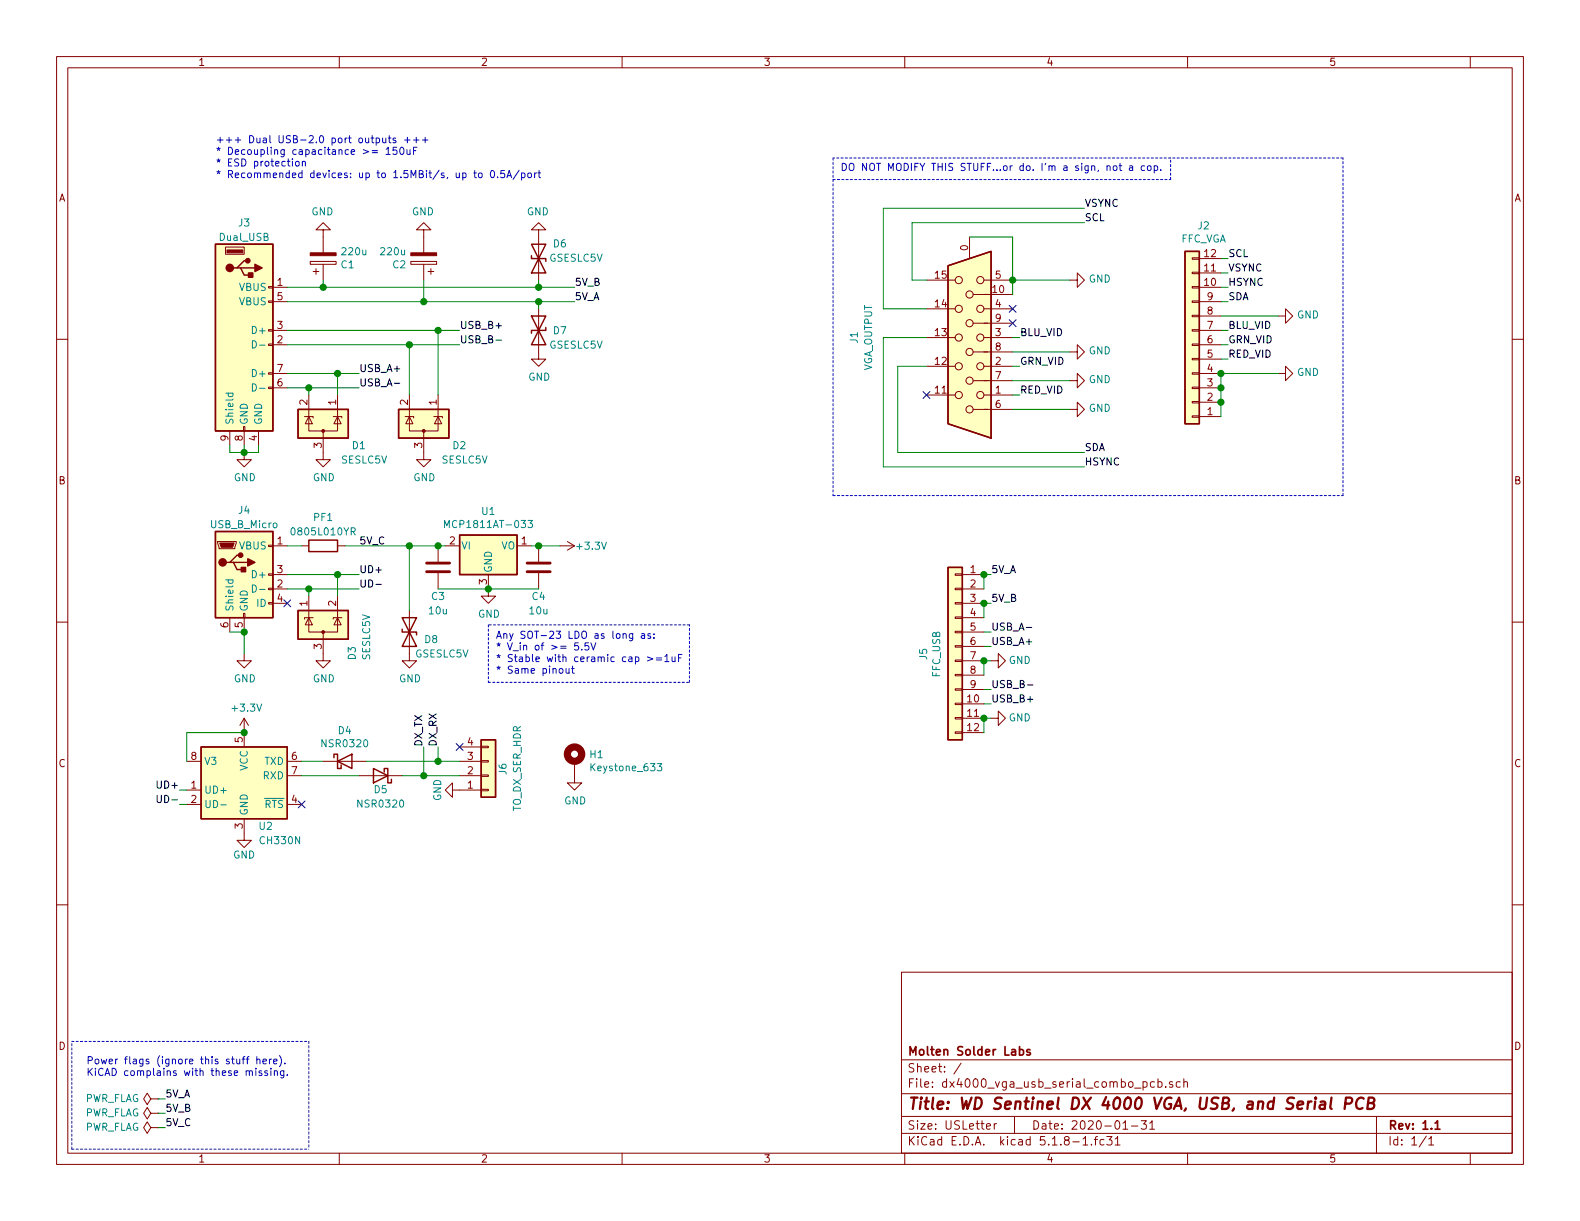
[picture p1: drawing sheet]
EESchema Schematic File Version 4
EELAYER 30 0
EELAYER END
$Descr USLetter 11000 8500
encoding utf-8
Sheet 1 1
Title "WD Sentinel DX 4000 VGA, USB, and Serial PCB"
Date "2020-01-31"
Rev "1.1"
Comp "Molten Solder Labs"
Comment1 ""
Comment2 ""
Comment3 ""
Comment4 ""
$EndDescr
$Comp
L dual_usb_a:USB_A J3
U 1 1
P 1700 2350
F 0 "J3" H 1700 3150 50  0000 C CNN
F 1 "Dual_USB" H 1700 3050 50  0000 C CNN
F 2 "Connector_USB:USB_A_Wuerth_61400826021_Horizontal_Stacked" H 1850 2350 50  0001 C CNN
F 3 "https://www.arrow.com/en/products/uj2-adh-w1-th/cui-devices" H 1850 2350 50  0001 C CNN
	1    1700 2350
	1    0    0    -1  
$EndComp
$Comp
L power:GND #PWR09
U 1 1
P 1700 3150
F 0 "#PWR09" H 1700 2900 50  0001 C CNN
F 1 "GND" H 1705 2977 50  0000 C CNN
F 2 "" H 1700 3150 50  0001 C CNN
F 3 "" H 1700 3150 50  0001 C CNN
	1    1700 3150
	1    0    0    -1  
$EndComp
Wire Wire Line
	1700 3150 1800 3150
Wire Wire Line
	1800 3150 1800 3100
Wire Wire Line
	1600 3100 1600 3150
Connection ~ 1700 3150
Wire Wire Line
	1700 3100 1700 3150
Wire Wire Line
	1600 3150 1700 3150
$Comp
L power:GND #PWR010
U 1 1
P 2250 3150
F 0 "#PWR010" H 2250 2900 50  0001 C CNN
F 1 "GND" H 2255 2977 50  0000 C CNN
F 2 "" H 2250 3150 50  0001 C CNN
F 3 "" H 2250 3150 50  0001 C CNN
	1    2250 3150
	1    0    0    -1  
$EndComp
Text Notes 600  7500 0    50   ~ 0
Power flags (ignore this stuff here).\nKiCAD complains with these missing.
Text Label 6900 4000 0    50   ~ 0
5V_A
$Comp
L power:GND #PWR017
U 1 1
P 6900 5000
F 0 "#PWR017" H 6900 4750 50  0001 C CNN
F 1 "GND" V 6900 4800 50  0000 C CNN
F 2 "" H 6900 5000 50  0001 C CNN
F 3 "" H 6900 5000 50  0001 C CNN
	1    6900 5000
	0    -1   -1   0   
$EndComp
$Comp
L power:GND #PWR016
U 1 1
P 6900 4600
F 0 "#PWR016" H 6900 4350 50  0001 C CNN
F 1 "GND" V 6900 4400 50  0000 C CNN
F 2 "" H 6900 4600 50  0001 C CNN
F 3 "" H 6900 4600 50  0001 C CNN
	1    6900 4600
	0    -1   -1   0   
$EndComp
Wire Wire Line
	6450 2550 6250 2550
Wire Wire Line
	6250 2550 6250 3150
Wire Wire Line
	6250 3150 7550 3150
Wire Wire Line
	6450 2350 6150 2350
Wire Wire Line
	6150 2350 6150 3250
Wire Wire Line
	6150 3250 7550 3250
Wire Wire Line
	6450 1950 6350 1950
Wire Wire Line
	7550 1450 6150 1450
Wire Wire Line
	6150 2150 6450 2150
Text Label 7100 2750 0    50   ~ 0
RED_VID
Text Label 7100 2550 0    50   ~ 0
GRN_VID
Text Label 7100 2350 0    50   ~ 0
BLU_VID
Text Label 7550 3150 0    50   ~ 0
SDA
Text Label 7550 3250 0    50   ~ 0
HSYNC
Text Label 7550 1450 0    50   ~ 0
VSYNC
Text Label 7550 1550 0    50   ~ 0
SCL
NoConn ~ 7050 2150
NoConn ~ 7050 2250
NoConn ~ 6450 2750
Wire Wire Line
	6150 1450 6150 2150
Wire Wire Line
	6350 1950 6350 1550
Wire Wire Line
	6350 1550 7550 1550
Wire Wire Line
	7050 2050 7050 1950
Wire Wire Line
	7050 2350 7100 2350
Wire Wire Line
	7050 1950 7450 1950
$Comp
L power:GND #PWR01
U 1 1
P 7450 1950
F 0 "#PWR01" H 7450 1700 50  0001 C CNN
F 1 "GND" V 7455 1822 50  0000 R CNN
F 2 "" H 7450 1950 50  0001 C CNN
F 3 "" H 7450 1950 50  0001 C CNN
	1    7450 1950
	0    -1   -1   0   
$EndComp
Wire Wire Line
	7050 2550 7100 2550
Wire Wire Line
	7100 2750 7050 2750
$Comp
L power:GND #PWR05
U 1 1
P 7450 2450
F 0 "#PWR05" H 7450 2200 50  0001 C CNN
F 1 "GND" V 7455 2322 50  0000 R CNN
F 2 "" H 7450 2450 50  0001 C CNN
F 3 "" H 7450 2450 50  0001 C CNN
	1    7450 2450
	0    -1   -1   0   
$EndComp
$Comp
L power:GND #PWR07
U 1 1
P 7450 2650
F 0 "#PWR07" H 7450 2400 50  0001 C CNN
F 1 "GND" V 7455 2522 50  0000 R CNN
F 2 "" H 7450 2650 50  0001 C CNN
F 3 "" H 7450 2650 50  0001 C CNN
	1    7450 2650
	0    -1   -1   0   
$EndComp
$Comp
L power:GND #PWR08
U 1 1
P 7450 2850
F 0 "#PWR08" H 7450 2600 50  0001 C CNN
F 1 "GND" V 7455 2722 50  0000 R CNN
F 2 "" H 7450 2850 50  0001 C CNN
F 3 "" H 7450 2850 50  0001 C CNN
	1    7450 2850
	0    -1   -1   0   
$EndComp
Wire Wire Line
	7450 2850 7050 2850
Wire Wire Line
	7450 2650 7050 2650
Wire Wire Line
	7450 2450 7050 2450
$Comp
L Connector_Generic:Conn_01x12 J2
U 1 1
P 8300 2400
F 0 "J2" H 8220 1575 50  0000 C CNN
F 1 "FFC_VGA" H 8220 1666 50  0000 C CNN
F 2 "Connector_FFC-FPC:Hirose_FH12-12S-0.5SH_1x12-1MP_P0.50mm_Horizontal" H 8300 2400 50  0001 C CNN
F 3 "https://www.digikey.com/product-detail/en/hirose-electric-co-ltd/FH12A-12S-0.5SH-55/HFK112CT-ND/1110392" H 8300 2400 50  0001 C CNN
	1    8300 2400
	-1   0    0    1   
$EndComp
Text Label 8550 1800 0    50   ~ 0
SCL
Text Label 8550 1900 0    50   ~ 0
VSYNC
Text Label 8550 2000 0    50   ~ 0
HSYNC
Text Label 8550 2100 0    50   ~ 0
SDA
Text Label 8550 2300 0    50   ~ 0
BLU_VID
Text Label 8550 2400 0    50   ~ 0
GRN_VID
Text Label 8550 2500 0    50   ~ 0
RED_VID
Wire Wire Line
	8500 2600 8500 2700
Wire Wire Line
	8500 2800 8500 2700
Connection ~ 8500 2700
Wire Wire Line
	8500 2900 8500 2800
Connection ~ 8500 2800
Wire Wire Line
	8500 2600 8900 2600
Connection ~ 8500 2600
Wire Wire Line
	8550 2500 8500 2500
Wire Wire Line
	8550 2400 8500 2400
Wire Wire Line
	8550 2300 8500 2300
Wire Wire Line
	8500 2200 8900 2200
$Comp
L power:GND #PWR04
U 1 1
P 8900 2200
F 0 "#PWR04" H 8900 1950 50  0001 C CNN
F 1 "GND" V 8905 2072 50  0000 R CNN
F 2 "" H 8900 2200 50  0001 C CNN
F 3 "" H 8900 2200 50  0001 C CNN
	1    8900 2200
	0    -1   -1   0   
$EndComp
$Comp
L power:GND #PWR06
U 1 1
P 8900 2600
F 0 "#PWR06" H 8900 2350 50  0001 C CNN
F 1 "GND" V 8905 2472 50  0000 R CNN
F 2 "" H 8900 2600 50  0001 C CNN
F 3 "" H 8900 2600 50  0001 C CNN
	1    8900 2600
	0    -1   -1   0   
$EndComp
Wire Notes Line
	5800 3450 9350 3450
Wire Notes Line
	9350 3450 9350 1100
Wire Notes Line
	9350 1100 5800 1100
Wire Notes Line
	5800 1100 5800 3450
Text Notes 5850 1200 0    50   ~ 0
DO NOT MODIFY THIS STUFF...or do. I'm a sign, not a cop.
$Comp
L Connector_Generic:Conn_01x12 J5
U 1 1
P 6650 4500
F 0 "J5" V 6867 4446 50  0000 C CNN
F 1 "FFC_USB" V 6776 4446 50  0000 C CNN
F 2 "Connector_FFC-FPC:Hirose_FH12-12S-0.5SH_1x12-1MP_P0.50mm_Horizontal" H 6650 4500 50  0001 C CNN
F 3 "https://www.digikey.com/product-detail/en/hirose-electric-co-ltd/FH12A-12S-0.5SH-55/HFK112CT-ND/1110392" H 6650 4500 50  0001 C CNN
	1    6650 4500
	-1   0    0    -1  
$EndComp
Wire Notes Line
	2150 7250 2150 8000
Wire Notes Line
	500  7250 2150 7250
Wire Notes Line
	500  8000 500  7250
Wire Notes Line
	500  8000 2150 8000
$Comp
L Connector:USB_B_Micro J4
U 1 1
P 1700 4000
F 0 "J4" H 1700 4450 50  0000 C CNN
F 1 "USB_B_Micro" H 1700 4350 50  0000 C CNN
F 2 "Connector_USB:USB_Micro-B_Molex-105017-0001" H 1850 3950 50  0001 C CNN
F 3 "https://www.arrow.com/en/products/1050170001/molex" H 1850 3950 50  0001 C CNN
	1    1700 4000
	1    0    0    -1  
$EndComp
$Comp
L power:GND #PWR014
U 1 1
P 1700 4550
F 0 "#PWR014" H 1700 4300 50  0001 C CNN
F 1 "GND" H 1705 4377 50  0000 C CNN
F 2 "" H 1700 4550 50  0001 C CNN
F 3 "" H 1700 4550 50  0001 C CNN
	1    1700 4550
	1    0    0    -1  
$EndComp
Wire Wire Line
	1700 4550 1700 4400
NoConn ~ 2000 4200
Connection ~ 1700 4400
Wire Wire Line
	1600 4400 1700 4400
Connection ~ 7050 1950
$Comp
L Connector:DB15_Female_HighDensity_MountingHoles J1
U 1 1
P 6750 2350
F 0 "J1" V 7550 2350 50  0000 C CNN
F 1 "VGA_OUTPUT" V 7450 2350 50  0000 C CNN
F 2 "Connector_Dsub:DSUB-15-HD_Female_Horizontal_P2.29x1.98mm_EdgePinOffset3.03mm_Housed_MountingHolesOffset4.94mm" H 5800 2750 50  0001 C CNN
F 3 "https://www.digikey.com/product-detail/en/K61X-E15S-N/2092-K61X-E15S-N-ND/9976000/?itemSeq=314212022" H 5800 2750 50  0001 C CNN
	1    6750 2350
	-1   0    0    1   
$EndComp
Wire Wire Line
	7050 1650 7050 1950
Wire Wire Line
	6750 1650 7050 1650
Text Label 2500 3800 0    50   ~ 0
5V_C
Wire Wire Line
	2000 2700 2150 2700
Wire Wire Line
	2000 2600 2350 2600
Wire Wire Line
	2150 2750 2150 2700
Connection ~ 2150 2700
Wire Wire Line
	2150 2700 2500 2700
Wire Wire Line
	2350 2750 2350 2600
Connection ~ 2350 2600
Wire Wire Line
	2350 2600 2500 2600
$Comp
L power:PWR_FLAG #FLG02
U 1 1
P 1100 7750
F 0 "#FLG02" H 1100 7825 50  0001 C CNN
F 1 "PWR_FLAG" V 1100 7878 50  0000 L CNN
F 2 "" H 1100 7750 50  0001 C CNN
F 3 "~" H 1100 7750 50  0001 C CNN
	1    1100 7750
	0    -1   -1   0   
$EndComp
Text Label 1150 7750 0    50   ~ 0
5V_B
Text Label 2500 4100 0    50   ~ 0
UD-
Text Label 2500 4000 0    50   ~ 0
UD+
$Comp
L Connector_Generic:Conn_01x04 J6
U 1 1
P 3400 5400
F 0 "J6" V 3500 5400 50  0000 R CNN
F 1 "TO_DX_SER_HDR" V 3600 5650 50  0000 R CNN
F 2 "Connector_JST:JST_PH_S4B-PH-SM4-TB_1x04-1MP_P2.00mm_Horizontal" H 3400 5400 50  0001 C CNN
F 3 "https://www.digikey.com/product-detail/en/jst-sales-america-inc/S4B-PH-SM4-TB-LF-SN/455-1751-1-ND/926848" H 3400 5400 50  0001 C CNN
	1    3400 5400
	1    0    0    1   
$EndComp
Wire Wire Line
	2800 5400 2950 5400
Wire Wire Line
	3050 5300 3200 5300
Wire Wire Line
	2950 5400 3200 5400
Connection ~ 2950 5400
Wire Wire Line
	3050 5200 3050 5300
Wire Wire Line
	2950 5200 2950 5400
Text Label 3050 5200 1    50   ~ 0
DX_RX
Text Label 2950 5200 1    50   ~ 0
DX_TX
$Comp
L Interface_USB:CH330N U2
U 1 1
P 1700 5400
F 0 "U2" H 1850 5050 50  0000 C CNN
F 1 "CH330N" H 1950 4950 50  0000 C CNN
F 2 "Package_SO:SOIC-8_3.9x4.9mm_P1.27mm" H 1550 6150 50  0001 C CNN
F 3 "https://lcsc.com/product-detail/USB_CH330N_C108996.html" H 1600 5600 50  0001 C CNN
	1    1700 5400
	1    0    0    -1  
$EndComp
$Comp
L power:GND #PWR019
U 1 1
P 3200 5500
F 0 "#PWR019" H 3200 5250 50  0001 C CNN
F 1 "GND" H 3200 5350 50  0000 C CNN
F 2 "" H 3200 5500 50  0001 C CNN
F 3 "" H 3200 5500 50  0001 C CNN
	1    3200 5500
	0    1    1    0   
$EndComp
NoConn ~ 3200 5200
Wire Wire Line
	2500 5400 2100 5400
NoConn ~ 2100 5600
$Comp
L power:GND #PWR020
U 1 1
P 1700 5800
F 0 "#PWR020" H 1700 5550 50  0001 C CNN
F 1 "GND" H 1700 5650 50  0000 C CNN
F 2 "" H 1700 5800 50  0001 C CNN
F 3 "" H 1700 5800 50  0001 C CNN
	1    1700 5800
	1    0    0    -1  
$EndComp
$Comp
L power:+3.3V #PWR018
U 1 1
P 1700 5100
F 0 "#PWR018" H 1700 4950 50  0001 C CNN
F 1 "+3.3V" H 1715 5273 50  0000 C CNN
F 2 "" H 1700 5100 50  0001 C CNN
F 3 "" H 1700 5100 50  0001 C CNN
	1    1700 5100
	1    0    0    -1  
$EndComp
Wire Wire Line
	1300 5600 1250 5600
Text Label 1250 5600 2    50   ~ 0
UD-
Wire Wire Line
	1250 5500 1300 5500
Text Label 1250 5500 2    50   ~ 0
UD+
Connection ~ 1700 5100
Wire Wire Line
	1300 5100 1700 5100
Wire Wire Line
	1300 5300 1300 5100
Wire Wire Line
	2250 5300 2100 5300
Wire Wire Line
	2550 5300 3050 5300
Connection ~ 3050 5300
Text Label 1150 7850 0    50   ~ 0
5V_C
$Comp
L power:PWR_FLAG #FLG0101
U 1 1
P 1100 7850
F 0 "#FLG0101" H 1100 7925 50  0001 C CNN
F 1 "PWR_FLAG" V 1100 7978 50  0000 L CNN
F 2 "" H 1100 7850 50  0001 C CNN
F 3 "~" H 1100 7850 50  0001 C CNN
	1    1100 7850
	0    -1   -1   0   
$EndComp
Text Label 1150 7650 0    50   ~ 0
5V_A
$Comp
L power:PWR_FLAG #FLG01
U 1 1
P 1100 7650
F 0 "#FLG01" H 1100 7725 50  0001 C CNN
F 1 "PWR_FLAG" V 1100 7778 50  0000 L CNN
F 2 "" H 1100 7650 50  0001 C CNN
F 3 "~" H 1100 7650 50  0001 C CNN
	1    1100 7650
	0    -1   -1   0   
$EndComp
$Comp
L Mechanical:MountingHole_Pad H1
U 1 1
P 4000 5300
F 0 "H1" H 4100 5349 50  0000 L CNN
F 1 "Keystone_633" H 4100 5258 50  0000 L CNN
F 2 "MountingHole:MountingHole_3.5mm_Pad_Via" H 4000 5300 50  0001 C CNN
F 3 "https://www.digikey.com/product-detail/en/keystone-electronics/633/36-633-ND/316553" H 4000 5300 50  0001 C CNN
	1    4000 5300
	1    0    0    -1  
$EndComp
$Comp
L power:GND #PWR0101
U 1 1
P 4000 5400
F 0 "#PWR0101" H 4000 5150 50  0001 C CNN
F 1 "GND" H 4005 5227 50  0000 C CNN
F 2 "" H 4000 5400 50  0001 C CNN
F 3 "" H 4000 5400 50  0001 C CNN
	1    4000 5400
	1    0    0    -1  
$EndComp
Wire Wire Line
	2000 4100 2150 4100
Wire Wire Line
	2000 4000 2350 4000
$Comp
L Power_Protection:SP0502BAHT D3
U 1 1
P 2250 4350
F 0 "D3" V 2450 4100 50  0000 L CNN
F 1 "SESLC5V" V 2550 4100 50  0000 L CNN
F 2 "Package_TO_SOT_SMD:SOT-23" H 2475 4300 50  0001 L CNN
F 3 "https://www.arrow.com/en/products/seslc5vt23-3u/good-ark-semiconductor" H 2375 4475 50  0001 C CNN
	1    2250 4350
	1    0    0    -1  
$EndComp
$Comp
L power:GND #PWR015
U 1 1
P 2250 4550
F 0 "#PWR015" H 2250 4300 50  0001 C CNN
F 1 "GND" H 2255 4377 50  0000 C CNN
F 2 "" H 2250 4550 50  0001 C CNN
F 3 "" H 2250 4550 50  0001 C CNN
	1    2250 4550
	1    0    0    -1  
$EndComp
Wire Wire Line
	2150 4150 2150 4100
Connection ~ 2150 4100
Wire Wire Line
	2150 4100 2500 4100
Wire Wire Line
	2350 4150 2350 4000
Connection ~ 2350 4000
Wire Wire Line
	2350 4000 2500 4000
$Comp
L power:GND #PWR022
U 1 1
P 3750 2450
F 0 "#PWR022" H 3750 2200 50  0001 C CNN
F 1 "GND" H 3755 2277 50  0000 C CNN
F 2 "" H 3750 2450 50  0001 C CNN
F 3 "" H 3750 2450 50  0001 C CNN
	1    3750 2450
	1    0    0    -1  
$EndComp
$Comp
L power:GND #PWR021
U 1 1
P 3750 1650
F 0 "#PWR021" H 3750 1400 50  0001 C CNN
F 1 "GND" H 3755 1477 50  0000 C CNN
F 2 "" H 3750 1650 50  0001 C CNN
F 3 "" H 3750 1650 50  0001 C CNN
	1    3750 1650
	-1   0    0    1   
$EndComp
$Comp
L Device:D_TVS D6
U 1 1
P 3750 1800
F 0 "D6" V 3850 1600 50  0000 L CNN
F 1 " GSESLC5V" V 3750 1350 50  0000 L CNN
F 2 "Diode_SMD:D_SOD-323_HandSoldering" H 3750 1800 50  0001 C CNN
F 3 "https://www.arrow.com/en/products/gseslc5vd323s-2b/good-ark-semiconductor" H 3750 1800 50  0001 C CNN
	1    3750 1800
	0    -1   -1   0   
$EndComp
Wire Wire Line
	3750 2000 3750 1950
Connection ~ 3750 2000
Wire Wire Line
	3750 2000 4000 2000
Wire Wire Line
	3750 2150 3750 2100
Connection ~ 3750 2100
Wire Wire Line
	3750 2100 4000 2100
Wire Notes Line
	5800 1250 8150 1250
Wire Notes Line
	8150 1250 8150 1100
Wire Wire Line
	3750 3800 3700 3800
$Comp
L Device:C C4
U 1 1
P 3750 3950
F 0 "C4" H 3750 3750 50  0000 C CNN
F 1 "10u" H 3750 3650 50  0000 C CNN
F 2 "Capacitor_SMD:C_0805_2012Metric" H 3788 3800 50  0001 C CNN
F 3 "https://www.arrow.com/en/products/grm21br61c106ke15k/murata-manufacturing" H 3750 3950 50  0001 C CNN
	1    3750 3950
	-1   0    0    -1  
$EndComp
Wire Wire Line
	3400 4100 3750 4100
$Comp
L power:GND #PWR013
U 1 1
P 3400 4100
F 0 "#PWR013" H 3400 3850 50  0001 C CNN
F 1 "GND" H 3405 3927 50  0000 C CNN
F 2 "" H 3400 4100 50  0001 C CNN
F 3 "" H 3400 4100 50  0001 C CNN
	1    3400 4100
	1    0    0    -1  
$EndComp
Connection ~ 3400 4100
Wire Wire Line
	3050 4100 3400 4100
Wire Wire Line
	3100 3800 3050 3800
Connection ~ 3050 3800
$Comp
L Device:C C3
U 1 1
P 3050 3950
F 0 "C3" H 3050 3750 50  0000 C CNN
F 1 "10u" H 3050 3650 50  0000 C CNN
F 2 "Capacitor_SMD:C_0805_2012Metric" H 3088 3800 50  0001 C CNN
F 3 "https://www.arrow.com/en/products/grm21br61c106ke15k/murata-manufacturing" H 3050 3950 50  0001 C CNN
	1    3050 3950
	1    0    0    -1  
$EndComp
$Comp
L power:GND #PWR023
U 1 1
P 2850 4550
F 0 "#PWR023" H 2850 4300 50  0001 C CNN
F 1 "GND" H 2855 4377 50  0000 C CNN
F 2 "" H 2850 4550 50  0001 C CNN
F 3 "" H 2850 4550 50  0001 C CNN
	1    2850 4550
	1    0    0    -1  
$EndComp
Wire Wire Line
	2850 3800 3050 3800
Connection ~ 2850 3800
Wire Wire Line
	2850 4250 2850 3800
Connection ~ 3750 3800
Wire Wire Line
	2000 3800 2100 3800
Wire Wire Line
	2400 3800 2850 3800
$Comp
L Device:R PF1
U 1 1
P 2250 3800
F 0 "PF1" V 2050 3800 50  0000 C CNN
F 1 "0805L010YR" V 2150 3800 50  0000 C CNN
F 2 "Resistor_SMD:R_0805_2012Metric" V 2180 3800 50  0001 C CNN
F 3 "https://www.arrow.com/en/products/0805l010yr/littelfuse" H 2250 3800 50  0001 C CNN
	1    2250 3800
	0    1    1    0   
$EndComp
Wire Wire Line
	8550 1900 8500 1900
Wire Wire Line
	8500 2000 8550 2000
Wire Wire Line
	8550 1800 8500 1800
Wire Wire Line
	8550 2100 8500 2100
$Comp
L Device:D_TVS D7
U 1 1
P 3750 2300
F 0 "D7" V 3750 2100 50  0000 L CNN
F 1 " GSESLC5V" V 3850 1850 50  0000 L CNN
F 2 "Diode_SMD:D_SOD-323_HandSoldering" H 3750 2300 50  0001 C CNN
F 3 "https://www.arrow.com/en/products/gseslc5vd323s-2b/good-ark-semiconductor" H 3750 2300 50  0001 C CNN
	1    3750 2300
	0    -1   1    0   
$EndComp
$Comp
L Regulator_Linear:LM3480-3.3 U1
U 1 1
P 3400 3800
F 0 "U1" H 3400 4042 50  0000 C CNN
F 1 "MCP1811AT-033" H 3400 3951 50  0000 C CNN
F 2 "Package_TO_SOT_SMD:SOT-23" H 3400 4025 50  0001 C CIN
F 3 "https://www.arrow.com/en/products/mcp1811at-033tt/microchip-technology" H 3400 3800 50  0001 C CNN
	1    3400 3800
	1    0    0    -1  
$EndComp
Text Notes 3450 4700 0    50   ~ 0
Any SOT-23 LDO as long as:\n* V_in of >= 5.5V\n* Stable with ceramic cap >=1uF\n* Same pinout
Wire Wire Line
	6850 4000 6850 4100
Wire Wire Line
	6850 4000 6900 4000
Connection ~ 6850 4000
Wire Wire Line
	6850 4200 6850 4300
Wire Wire Line
	6850 4200 6900 4200
Connection ~ 6850 4200
Wire Wire Line
	6850 4400 6900 4400
Wire Wire Line
	6850 4500 6900 4500
Wire Wire Line
	6850 4600 6850 4700
Wire Wire Line
	6850 4600 6900 4600
Connection ~ 6850 4600
Wire Wire Line
	6850 4800 6900 4800
Wire Wire Line
	6850 4900 6900 4900
Wire Wire Line
	6850 5000 6850 5100
Wire Wire Line
	6850 5000 6900 5000
Connection ~ 6850 5000
Text Label 6900 4200 0    50   ~ 0
5V_B
Wire Wire Line
	1150 7850 1100 7850
Wire Wire Line
	1150 7750 1100 7750
Wire Wire Line
	1150 7650 1100 7650
Text Notes 1500 1250 0    50   ~ 0
+++ Dual USB-2.0 port outputs +++\n* Decoupling capacitance >= 150uF\n* ESD protection\n* Recommended devices: up to 1.5MBit/s, up to 0.5A/port
$Comp
L Device:CP C1
U 1 1
P 2250 1800
F 0 "C1" H 2368 1846 50  0000 L CNN
F 1 "220u" H 2368 1755 50  0000 L CNN
F 2 "Capacitor_THT:CP_Radial_D6.3mm_P2.50mm" H 2288 1650 50  0001 C CNN
F 3 "https://www.arrow.com/en/products/a750ek227m1caae016/kemet-corporation" H 2250 1800 50  0001 C CNN
	1    2250 1800
	1    0    0    1   
$EndComp
$Comp
L power:GND #PWR02
U 1 1
P 2250 1650
F 0 "#PWR02" H 2250 1400 50  0001 C CNN
F 1 "GND" H 2255 1477 50  0000 C CNN
F 2 "" H 2250 1650 50  0001 C CNN
F 3 "" H 2250 1650 50  0001 C CNN
	1    2250 1650
	-1   0    0    1   
$EndComp
Wire Wire Line
	2250 2000 3750 2000
Wire Wire Line
	2000 2000 2250 2000
Connection ~ 2250 2000
Wire Wire Line
	2250 1950 2250 2000
Wire Wire Line
	2950 2100 3750 2100
Wire Wire Line
	2000 2100 2950 2100
Connection ~ 2950 2100
Wire Wire Line
	2950 1950 2950 2100
$Comp
L power:GND #PWR03
U 1 1
P 2950 1650
F 0 "#PWR03" H 2950 1400 50  0001 C CNN
F 1 "GND" H 2955 1477 50  0000 C CNN
F 2 "" H 2950 1650 50  0001 C CNN
F 3 "" H 2950 1650 50  0001 C CNN
	1    2950 1650
	-1   0    0    1   
$EndComp
$Comp
L Device:CP C2
U 1 1
P 2950 1800
F 0 "C2" H 3068 1846 50  0000 L CNN
F 1 "220u" H 3068 1755 50  0000 L CNN
F 2 "Capacitor_THT:CP_Radial_D6.3mm_P2.50mm" H 2988 1650 50  0001 C CNN
F 3 "https://www.arrow.com/en/products/a750ek227m1caae016/kemet-corporation" H 2950 1800 50  0001 C CNN
	1    2950 1800
	-1   0    0    1   
$EndComp
$Comp
L power:+3.3V #PWR0102
U 1 1
P 3900 3800
F 0 "#PWR0102" H 3900 3650 50  0001 C CNN
F 1 "+3.3V" V 3900 3900 50  0000 L CNN
F 2 "" H 3900 3800 50  0001 C CNN
F 3 "" H 3900 3800 50  0001 C CNN
	1    3900 3800
	0    1    1    0   
$EndComp
Wire Wire Line
	3900 3800 3750 3800
$Comp
L Power_Protection:SP0502BAHT D1
U 1 1
P 2250 2950
F 0 "D1" H 1950 2800 50  0000 L CNN
F 1 "SESLC5V" H 1800 2700 50  0000 L CNN
F 2 "Package_TO_SOT_SMD:SOT-23" H 2475 2900 50  0001 L CNN
F 3 "https://www.arrow.com/en/products/seslc5vt23-3u/good-ark-semiconductor" H 2375 3075 50  0001 C CNN
	1    2250 2950
	-1   0    0    -1  
$EndComp
Text Label 4000 2000 0    50   ~ 0
5V_B
Text Label 4000 2100 0    50   ~ 0
5V_A
Text Label 3200 2300 0    50   ~ 0
USB_B+
Text Label 2500 2600 0    50   ~ 0
USB_A+
Text Label 6900 4500 0    50   ~ 0
USB_A+
Text Label 6900 4900 0    50   ~ 0
USB_B+
Text Label 2500 2700 0    50   ~ 0
USB_A-
Text Label 3200 2400 0    50   ~ 0
USB_B-
Text Label 6900 4800 0    50   ~ 0
USB_B-
Text Label 6900 4400 0    50   ~ 0
USB_A-
$Comp
L Diode:NSR0340HT1G D5
U 1 1
P 2650 5400
F 0 "D5" H 2650 5500 50  0000 C CNN
F 1 "NSR0320" H 2650 5600 50  0000 C CNN
F 2 "Diode_SMD:D_SOD-323_HandSoldering" H 2650 5225 50  0001 C CNN
F 3 "https://www.arrow.com/en/products/nsr0320mw2t3g/on-semiconductor" H 2650 5400 50  0001 C CNN
	1    2650 5400
	-1   0    0    1   
$EndComp
$Comp
L Diode:NSR0340HT1G D4
U 1 1
P 2400 5300
F 0 "D4" H 2400 5516 50  0000 C CNN
F 1 "NSR0320" H 2400 5425 50  0000 C CNN
F 2 "Diode_SMD:D_SOD-323_HandSoldering" H 2400 5125 50  0001 C CNN
F 3 "https://www.arrow.com/en/products/nsr0320mw2t3g/on-semiconductor" H 2400 5300 50  0001 C CNN
	1    2400 5300
	1    0    0    -1  
$EndComp
Connection ~ 3050 2300
Connection ~ 2850 2400
Wire Wire Line
	2000 2400 2850 2400
Wire Wire Line
	2000 2300 3050 2300
Wire Wire Line
	3050 2300 3200 2300
Wire Wire Line
	2850 2400 3200 2400
$Comp
L Power_Protection:SP0502BAHT D2
U 1 1
P 2950 2950
F 0 "D2" H 2650 2800 50  0000 L CNN
F 1 "SESLC5V" H 2500 2700 50  0000 L CNN
F 2 "Package_TO_SOT_SMD:SOT-23" H 3175 2900 50  0001 L CNN
F 3 "https://www.arrow.com/en/products/seslc5vt23-3u/good-ark-semiconductor" H 3075 3075 50  0001 C CNN
	1    2950 2950
	-1   0    0    -1  
$EndComp
$Comp
L power:GND #PWR011
U 1 1
P 2950 3150
F 0 "#PWR011" H 2950 2900 50  0001 C CNN
F 1 "GND" H 2955 2977 50  0000 C CNN
F 2 "" H 2950 3150 50  0001 C CNN
F 3 "" H 2950 3150 50  0001 C CNN
	1    2950 3150
	1    0    0    -1  
$EndComp
Wire Wire Line
	3050 2750 3050 2300
Wire Wire Line
	2850 2750 2850 2400
Wire Notes Line
	3400 4350 3400 4750
Wire Notes Line
	3400 4750 4800 4750
Wire Notes Line
	4800 4750 4800 4350
Wire Notes Line
	4800 4350 3400 4350
$Comp
L Device:D_TVS D8
U 1 1
P 2850 4400
F 0 "D8" V 2900 4500 50  0000 L CNN
F 1 " GSESLC5V" V 3000 4400 50  0000 L CNN
F 2 "Diode_SMD:D_SOD-323_HandSoldering" H 2850 4400 50  0001 C CNN
F 3 "https://www.arrow.com/en/products/gseslc5vd323s-2b/good-ark-semiconductor" H 2850 4400 50  0001 C CNN
	1    2850 4400
	0    1    1    0   
$EndComp
$EndSCHEMATC
